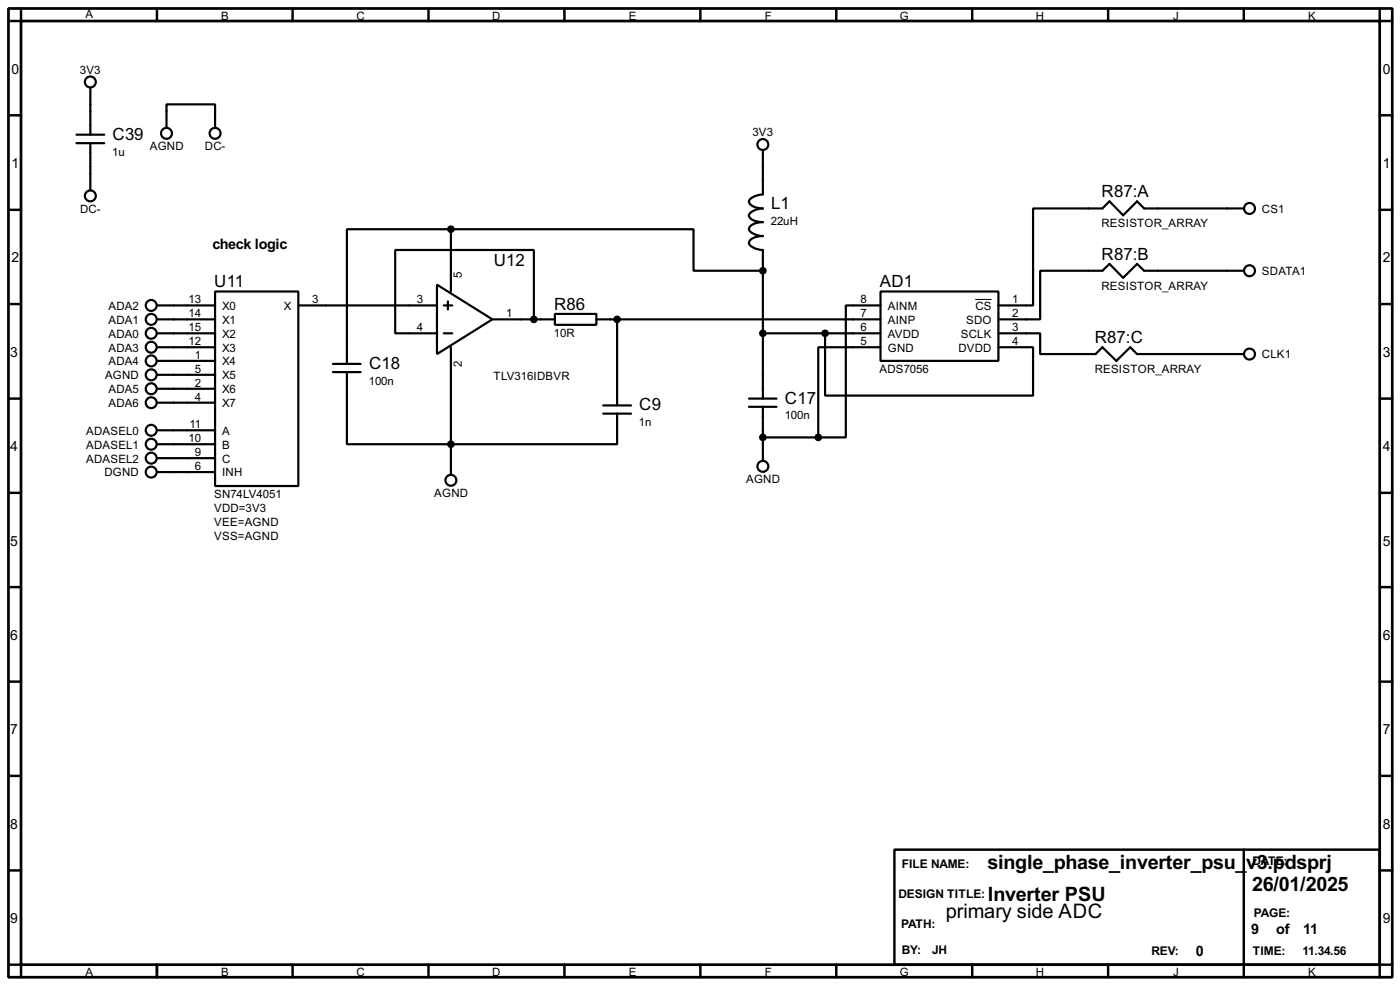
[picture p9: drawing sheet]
<svg xmlns="http://www.w3.org/2000/svg" width="256mm" height="180mm" viewBox="0 0 256 180" stroke-linecap="round" stroke-linejoin="round" font-family="sans-serif">
<path d="M1.6 1.6h253.5v177.3h-253.5zM3.9 3.9h248.9v172.7h-248.9z" fill="none" stroke="#000" stroke-width=".5"/>
<g fill="none" stroke="#000" stroke-width=".45">
<path d="M3.9 1.6v2.3h-2.3M28.8 1.6v2.3M53.6 1.6v2.3M78.5 1.6v2.3M103.4 1.6v2.3M128.3 1.6v2.3M153.2 1.6v2.3M178.1 1.6v2.3M203 1.6v2.3M227.9 1.6v2.3M252.8 1.6v2.3h2.3M1.6 21.1h2.3"/>
<path d="M1.6 38.4h2.3M252.8 21.1h2.3M252.8 38.4h2.3M1.6 55.7h2.3M252.8 55.7h2.3M1.6 73h2.3M252.8 73h2.3M1.6 90.2h2.3M252.8 90.2h2.3M1.6 107.5h2.3M252.8 107.5h2.3M1.6 124.8h2.3"/>
<path d="M252.8 124.8h2.3M1.6 142h2.3M1.6 159.3h2.3M163.9 155.5h88.9v21.1h-88.9zM227.9 155.5v23.4M252.8 142h2.3M252.8 159.3h2.3M1.6 176.6h2.3v2.3M28.8 176.6v2.3M53.6 176.6v2.3M78.5 176.6v2.3M103.4 176.6v2.3"/>
<path d="M128.3 176.6v2.3M153.2 176.6v2.3M178.1 176.6v2.3M203 176.6v2.3M255.1 176.6h-2.3v2.3"/>
</g>
<g fill="none" stroke="#000" stroke-width=".4">
<path d="M16.6 16.1v8.6M14 24.7h5.1M14 26.2h5.1M16.6 26.2v8.7M30.5 23.4v-4.3h8.9v4.3M139.8 27.5v8.1a2.68 2.68 0 0 0-2.6 1.3 2.33 2.33 0 0 0 2.6 1.3 2.68 2.68 0 0 0-2.6 1.2 1.47 1.47 0 0 0 1.3 1.1l1.3 .2a2.33 2.33 0 0 0-2.6 1.3 2.68 2.68 0 0 0 2.6 1.2 3.1 3.1 0 0 0-2.5 .9 .88 .88 0 0 0 .7 1.2l1.1 .4 .7 .1v27.2M227.9 38.2h-18.3l-1.3-1.3-2.5 2.5-2.5-2.5-1.3 1.3h-12.7v17.7h-6.4M28.8 55.9h10.6M28.8 58.5h10.6M39.4 53.4h15.3v35.6h-15.3zM54.7 55.9h25.4M80.1 52.1l10.1 6.4-10.1 6.3z"/>
<path d="M81.3 55.9h1.6M82.1 55.2v1.5M82.6 42h44.5v7.6h12.7M82.6 42h-19v24.6M82.6 42v11.4M90.2 58.5h11.5M97.8 58.5v-12.7h-25.4v15.2h7.7M101.7 57.5h7.6v2h-7.6zM109.3 58.5h52M113.1 58.5v15.7M161.3 53.4h21.6v12.7h-21.6zM161.3 55.9h-6.3v24.2h-5.1"/>
<path d="M227.9 49.6h-18.3l-1.3-1.3-2.5 2.6-2.5-2.6-1.3 1.3h-11.4v8.9h-7.7M28.8 61h10.6M28.8 71.2h10.6M28.8 66.1h10.6M28.8 63.6h10.6M28.8 73.7h10.6M28.8 78.8h10.6M28.8 68.6h10.6M61 66.6h5.1M61 68.1h5.1M63.6 68.1v13.2h49.5v-5.6M81.3 61h1.6"/>
<path d="M82.6 63.6v23.3M110.5 74.2h5.1M110.5 75.7h5.1M137.2 73h5.1M137.2 74.5h5.1M139.8 74.5v9.9M139.8 61h21.5M151.2 61v11.4h38.1v-8.8h-6.4M161.3 63.6h-11.4v16.5M182.9 61h7.7v3.8h10.1l1.3-1.2 2.5 2.5 2.6-2.5 1.2 1.2h19.6M28.8 83.9h10.6M28.8 81.3h10.6"/>
<path d="M28.8 86.4h10.6M139.8 80.1h10.1"/>
<circle cx="16.5" cy="15" r="1"/>
<circle cx="16.5" cy="35.9" r="1"/>
<circle cx="30.5" cy="24.4" r="1"/>
<circle cx="39.4" cy="24.4" r="1"/>
<circle cx="139.7" cy="26.5" r="1"/>
<circle cx="228.9" cy="38.2" r="1"/>
<circle cx="27.7" cy="55.9" r="1"/>
<circle cx="27.7" cy="58.5" r="1"/>
<circle cx="228.9" cy="49.6" r="1"/>
<circle cx="27.7" cy="73.7" r="1"/>
<circle cx="27.7" cy="61" r="1"/>
<circle cx="27.7" cy="68.6" r="1"/>
<circle cx="27.7" cy="78.8" r="1"/>
<circle cx="27.7" cy="63.6" r="1"/>
<circle cx="27.7" cy="66.1" r="1"/>
<circle cx="27.7" cy="71.2" r="1"/>
<circle cx="228.9" cy="64.8" r="1"/>
<circle cx="27.7" cy="81.3" r="1"/>
<circle cx="27.7" cy="86.4" r="1"/>
<circle cx="27.7" cy="83.9" r="1"/>
<circle cx="82.6" cy="87.9" r="1"/>
<circle cx="139.7" cy="85.4" r="1"/>
</g>
<g fill="#000" stroke="#000" stroke-width=".4">
<circle cx="82.6" cy="42" r=".5"/>
<circle cx="97.8" cy="58.5" r=".5"/>
<circle cx="113" cy="58.5" r=".5"/>
<circle cx="139.7" cy="49.6" r=".5"/>
<circle cx="139.7" cy="61" r=".5"/>
<circle cx="151.1" cy="61" r=".5"/>
<circle cx="82.6" cy="81.3" r=".5"/>
<circle cx="139.7" cy="80.1" r=".5"/>
<circle cx="149.9" cy="80.1" r=".5"/>
</g>
<path d="M178.7 54.8h3" fill="none" stroke="#000" stroke-width=".18"/>
<g font-size="4.1">
<text x="180.9" y="159.1">single_phase_inverter_psu_</text>
<text x="228.3" y="159.1">v3.pdsprj</text>
<text x="173.3" y="168">primary side ADC</text>
<text x="181" y="164.9">Inverter PSU</text>
<text x="229.4" y="163.1">26/01/2025</text>
</g>
<g font-size="3.5">
<text x="20.6" y="25.6">C39</text>
<text x="141.3" y="38.3">L1</text>
<text x="201.8" y="36">R87:A</text>
<text x="201.8" y="47.5">R87:B</text>
<text x="39.3" y="52.6">U11</text>
<text x="90.5" y="48.7">U12</text>
<text x="161.2" y="52.6">AD1</text>
<text x="101.5" y="56.7">R86</text>
<text x="200.6" y="62.8">R87:C</text>
<text x="67.6" y="67.5">C18</text>
<text x="117.1" y="75.1">C9</text>
<text x="143.8" y="73.9">C17</text>
</g>
<g font-size="3">
<text x="38.9" y="45.5">check logic</text>
<text x="229.2" y="171">9</text>
<text x="233.8" y="171">of</text>
<text x="238.8" y="171">11</text>
<text x="219.1" y="175">0</text>
</g>
<g font-size="2.9">
<text x="2.1" y="13.5">0</text>
<text x="253.4" y="13.5">0</text>
<text x="2.1" y="30.7">1</text>
<text x="253.4" y="30.7">1</text>
<text x="2.1" y="48">2</text>
<text x="253.4" y="48">2</text>
<text x="1.9" y="65.3">3</text>
<text x="253.4" y="65.3">3</text>
<text x="1.9" y="82.5">4</text>
<text x="253.4" y="82.5">4</text>
<text x="1.9" y="99.9">5</text>
<text x="253.4" y="99.9">5</text>
<text x="1.9" y="117.1">6</text>
<text x="253.4" y="117.1">6</text>
<text x="1.9" y="134.4">7</text>
<text x="253.4" y="134.4">7</text>
<text x="1.9" y="151.7">8</text>
<text x="253.4" y="151.7">8</text>
<text x="1.9" y="168.9">9</text>
<text x="253.4" y="168.9">9</text>
</g>
<g font-size="2.5">
<text x="165.2" y="158.9">FILE NAME:</text>
<text x="229.4" y="158.4">DATE:</text>
<text x="164.6" y="164.4">DESIGN TITLE:</text>
<text x="229.7" y="167.8">PAGE:</text>
<text x="165.1" y="169.8">PATH:</text>
<text x="165.2" y="174.6">BY:</text>
<text x="170.7" y="174.6">JH</text>
<text x="210.9" y="174.8">REV:</text>
<text x="229.5" y="174.8">TIME:</text>
<text x="238.6" y="174.8">11.34.56</text>
</g>
<g font-size="2.4">
<text x="15.6" y="3.4">A</text>
<text x="40.5" y="3.6">B</text>
<text x="65.3" y="3.6">C</text>
<text x="90.2" y="3.6">D</text>
<text x="115.2" y="3.6">E</text>
<text x="140.1" y="3.6">F</text>
<text x="164.8" y="3.6">G</text>
<text x="189.8" y="3.6">H</text>
<text x="214.9" y="3.6">J</text>
<text x="239.6" y="3.6">K</text>
<text x="14.7" y="13.6">3V3</text>
<text x="20.6" y="28.5">1u</text>
<text x="27.4" y="27.5">AGND</text>
<text x="37.5" y="27.5">DC-</text>
<text x="137.9" y="25">3V3</text>
<text x="14.7" y="39">DC-</text>
<text x="141.2" y="41.2">22uH</text>
<text x="201.8" y="41.6">RESISTOR_ARRAY</text>
<text x="231.2" y="39">CS1</text>
<text x="84.6" y="50.9" transform="rotate(-90 84.6 50.9)">5</text>
<text x="201.8" y="53.1">RESISTOR_ARRAY</text>
<text x="231.2" y="50.4">SDATA1</text>
<text x="19.9" y="56.7">ADA2</text>
<text x="19.9" y="59.3">ADA1</text>
<text x="34.6" y="55.5">13</text>
<text x="34.6" y="58.1">14</text>
<text x="40.7" y="56.7">X0</text>
<text x="40.7" y="59.3">X1</text>
<text x="52" y="56.7">X</text>
<text x="57.2" y="55.5">3</text>
<text x="76.4" y="55.5">3</text>
<text x="92.8" y="58.1">1</text>
<text x="157.7" y="55.5">8</text>
<text x="157.7" y="58.1">7</text>
<text x="162.6" y="56.7">AINM</text>
<text x="162.6" y="59.3">AINP</text>
<text x="177" y="59.3">SDO</text>
<text x="178.7" y="56.7">CS</text>
<text x="185.5" y="55.5">1</text>
<text x="185.5" y="58.1">2</text>
<text x="19.9" y="61.8">ADA0</text>
<text x="19.9" y="64.4">ADA3</text>
<text x="34.6" y="60.6">15</text>
<text x="34.6" y="63.1">12</text>
<text x="35.7" y="65.6">1</text>
<text x="40.7" y="61.8">X2</text>
<text x="40.7" y="64.4">X3</text>
<text x="76.4" y="60.6">4</text>
<text x="101.5" y="61.7">10R</text>
<text x="157.7" y="60.6">6</text>
<text x="157.7" y="63.1">5</text>
<text x="162.6" y="61.8">AVDD</text>
<text x="162.6" y="64.4">GND</text>
<text x="175.6" y="64.4">DVDD</text>
<text x="176" y="61.8">SCLK</text>
<text x="185.5" y="60.6">3</text>
<text x="185.5" y="63.1">4</text>
<text x="231.2" y="65.6">CLK1</text>
<text x="19.2" y="69.4">AGND</text>
<text x="19.9" y="72">ADA5</text>
<text x="19.9" y="66.9">ADA4</text>
<text x="35.7" y="68.2">5</text>
<text x="35.7" y="70.8">2</text>
<text x="40.7" y="66.9">X4</text>
<text x="40.7" y="69.4">X5</text>
<text x="40.7" y="72">X6</text>
<text x="67.6" y="70.4">100n</text>
<text x="84.6" y="67.2" transform="rotate(-90 84.6 67.2)">2</text>
<text x="90.4" y="69.5">TLV316IDBVR</text>
<text x="161.1" y="68.3">ADS7056</text>
<text x="200.5" y="68.3">RESISTOR_ARRAY</text>
<text x="19.9" y="74.5">ADA6</text>
<text x="35.7" y="73.3">4</text>
<text x="40.7" y="74.5">X7</text>
<text x="143.8" y="76.8">100n</text>
<text x="15.8" y="79.6">ADASEL0</text>
<text x="15.8" y="82.1">ADASEL1</text>
<text x="34.6" y="80.9">10</text>
<text x="34.7" y="78.3">11</text>
<text x="35.7" y="83.5">9</text>
<text x="40.7" y="79.6">A</text>
<text x="40.7" y="82.1">B</text>
<text x="117.1" y="78.1">1n</text>
<text x="15.8" y="84.7">ADASEL2</text>
<text x="19.1" y="87.2">DGND</text>
<text x="35.7" y="86">6</text>
<text x="40.7" y="84.7">C</text>
<text x="40.7" y="87.2">INH</text>
<text x="136.7" y="88.5">AGND</text>
<text x="39.2" y="91.2">SN74LV4051</text>
<text x="39.2" y="93.7">VDD=3V3</text>
<text x="79.5" y="91">AGND</text>
<text x="39.2" y="96.2">VEE=AGND</text>
<text x="39.2" y="98.8">VSS=AGND</text>
<text x="15.6" y="178.7">A</text>
<text x="40.5" y="178.7">B</text>
<text x="65.3" y="178.7">C</text>
<text x="90.2" y="178.7">D</text>
<text x="115.2" y="178.7">E</text>
<text x="140.1" y="178.7">F</text>
<text x="164.8" y="178.7">G</text>
<text x="189.8" y="178.7">H</text>
<text x="214.9" y="178.7">J</text>
<text x="239.6" y="178.7">K</text>
</g>
</svg>
